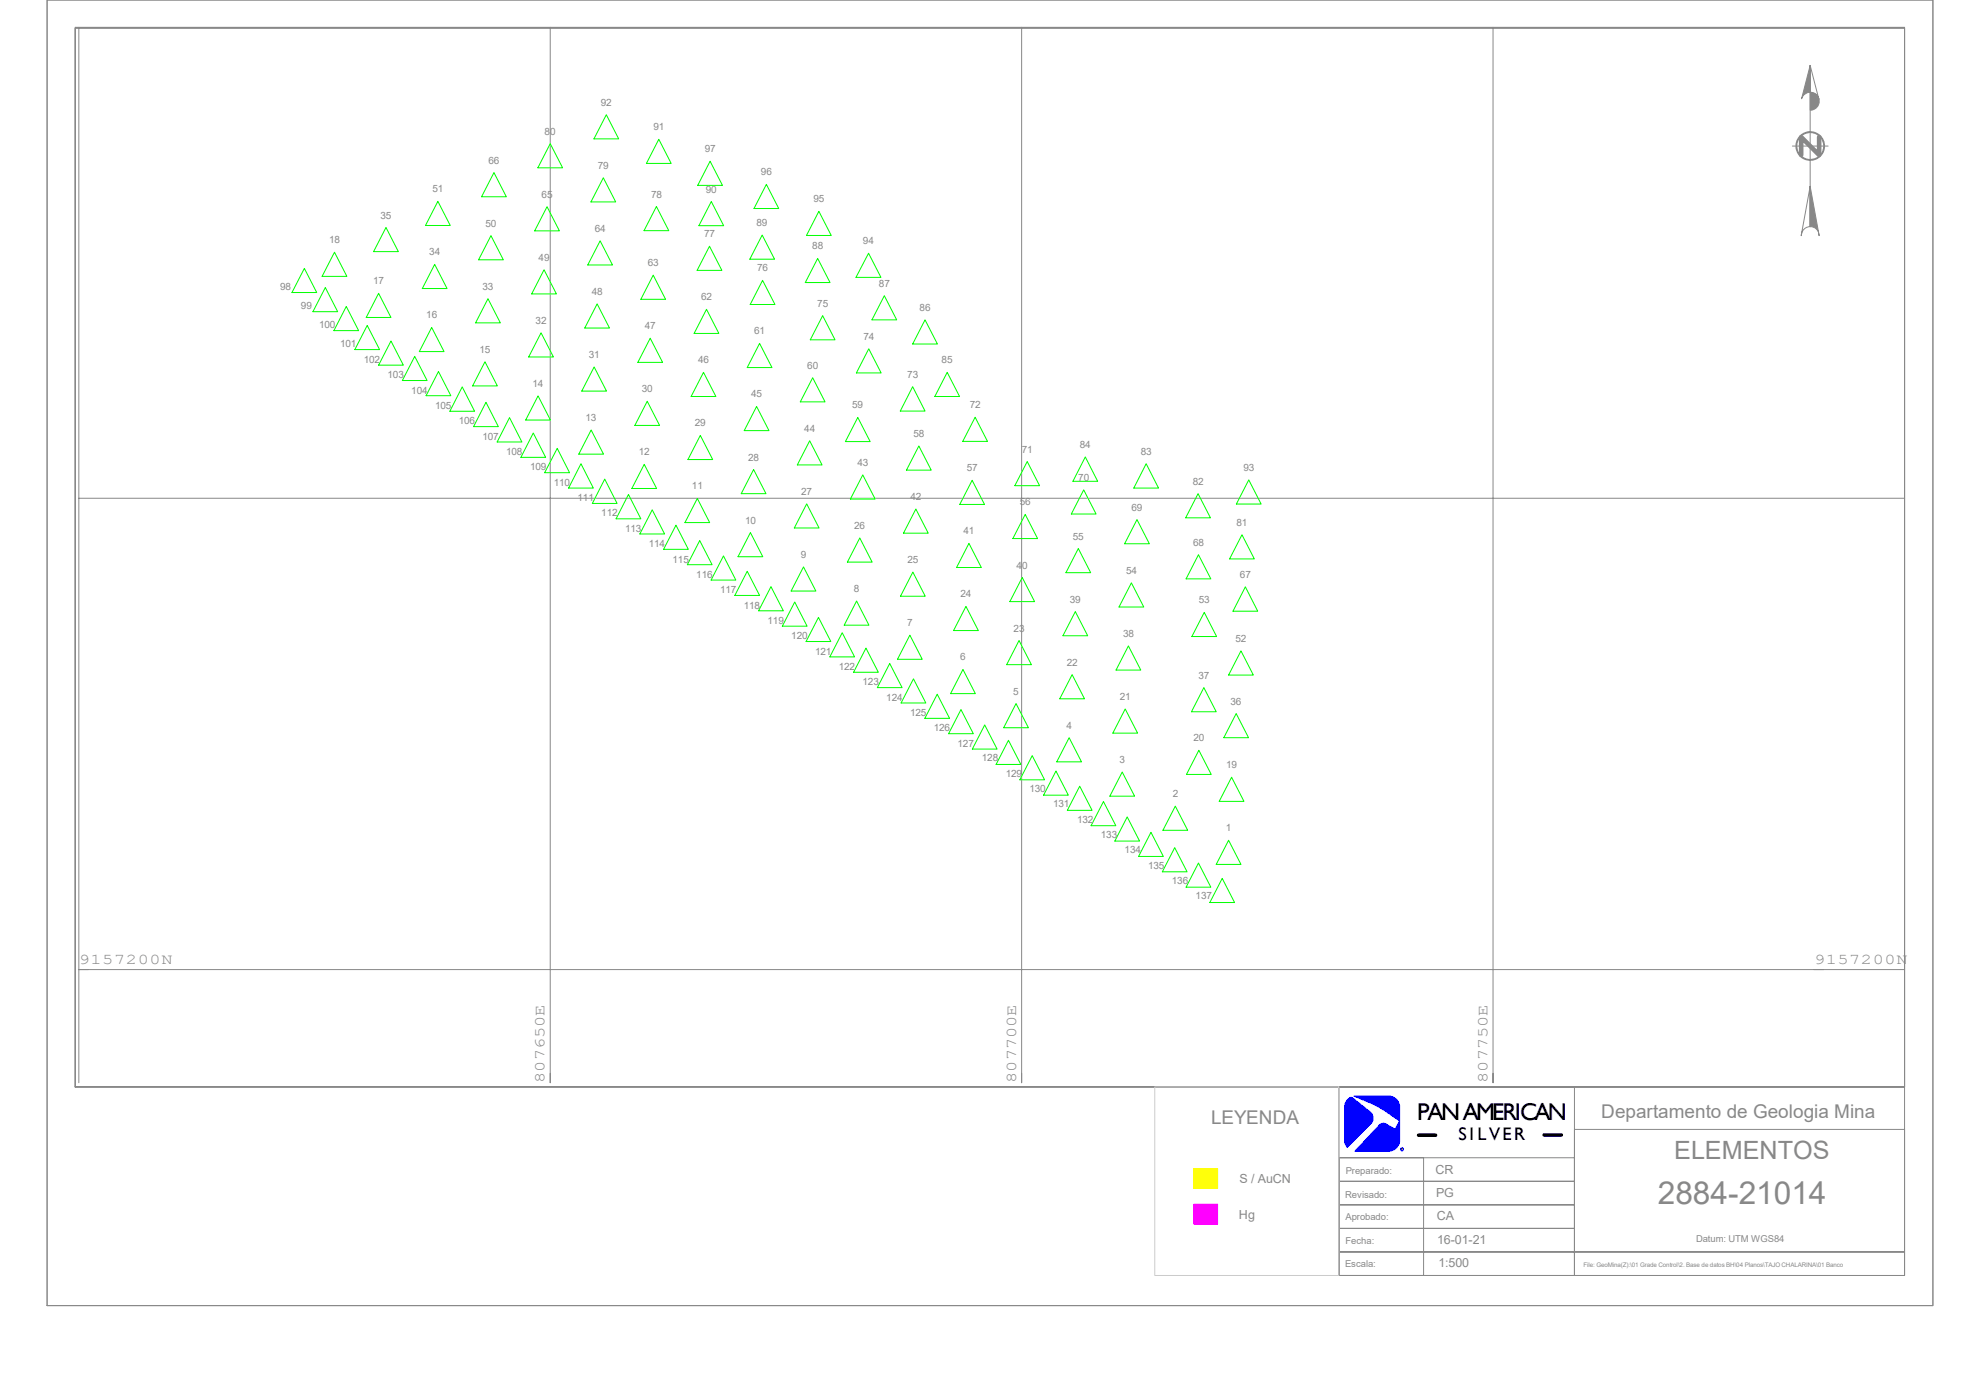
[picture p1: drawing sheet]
<svg xmlns="http://www.w3.org/2000/svg" width="420mm" height="297mm" viewBox="0 0 420 297" stroke-linecap="round" stroke-linejoin="round" font-family="sans-serif">
<g fill="#888" stroke="#888" stroke-width=".21">
<path d="M384 39.5l1.9 10.5-.2-.9a1.82 1.82 0 0 0-1.7-1z" fill-rule="evenodd"/>
<path d="M384 19.6a1.91 1.91 0 0 1 1.9 1.9 1.91 1.91 0 0 1-1.9 1.9z" fill-rule="evenodd"/>
<path d="M384 13.9l-.1 5.7a2.01 2.01 0 0 0-1.8 1.4z" fill-rule="evenodd"/>
</g>
<g fill="#00f" stroke="#00f" stroke-width=".21">
<path d="M285.8 233.4l.6-.6 .5 .1 3.7 3a1.73 1.73 0 0 1 .4 2.3l-5.2 5.2-.5-.7-.1-.8v-7a2.22 2.22 0 0 1 .6-1.5z" fill-rule="evenodd"/>
<path d="M287.2 232.5h7.3a2.36 2.36 0 0 1 2.4 2.5v6.9a2.43 2.43 0 0 1-2.4 2.4l-7.1-.1 5-5.3a1.2 1.2 0 0 1 1.8-.4l1.7 1.1 1-1.8-3.1-2.1-2.3-1.3z" fill-rule="evenodd"/>
</g>
<path d="M253.2 247.9h5.1v4.2h-5.1z" fill-rule="evenodd" fill="#ff0" stroke="#ff0" stroke-width=".21"/>
<path d="M253.2 255.5h5.1v4.2h-5.1z" fill-rule="evenodd" fill="#f0f" stroke="#f0f" stroke-width=".21"/>
<g fill="none" stroke="#888" stroke-width=".21">
<path d="M10 0h400v277h-400zM16 6h388v224.6h-388zM16 5.8h388v224.8h-388zM16.7 5.8v223.9M116.7 5.8v223.9M216.7 5.8v223.9M316.7 5.8v223.9M384 13.9l1.8 7.2a1.88 1.88 0 0 0-1.8-1.5zM384 13.9v34.2M380.2 31h7.6M384 39.5l-.1 8.6a1.93 1.93 0 0 0-1.7 1.1l-.1 .8zM16.7 105.7h387.3"/>
<path d="M16.7 205.7h387.3M284 230.6h120v40h-120zM284 230.6h50v40h-50zM334 239.6h70v26h-70zM284 255.6h50v5h-50zM284 250.6h50v5h-50zM284 245.6h50v5h-50zM284 245.6h18v25h-18zM284 265.6h50v5h-50zM284 260.6h50v5h-50zM334 265.6h70v5h-70z"/>
<circle cx="384" cy="31" r="2.86"/>
<circle cx="384" cy="31" r="3"/>
</g>
<path d="M385.9 29.1v3.8l-3.8-3.8v3.8" fill="none" stroke="#888" stroke-width=".97"/>
<circle cx="297.4" cy="243.8" r=".32" fill="none" stroke="#00f" stroke-width=".21"/>
<g fill="none" stroke="#0f0" stroke-width=".21">
<path d="M104.8 36.6l2.6 5.1h-5.2zM116.7 30.5l2.6 5.1h-5.2zM128 37.7l2.6 5.1h-5.3zM128.6 24.3l2.6 5.2h-5.2zM139.7 29.5l2.7 5.2h-5.3zM150.6 34.2l2.6 5.1h-5.2zM162.6 39.1l2.6 5.1h-5.3zM64.6 56.9l2.6 5.2h-5.3zM71 53.5l2.6 5.1h-5.3zM81.9 48.3l2.6 5.1h-5.3zM92.2 56.1l2.6 5.1h-5.2zM92.9 42.7l2.6 5.1h-5.2z"/>
<path d="M104.1 50l2.7 5.1h-5.3zM115.4 57.2l2.6 5.2h-5.2zM116 43.9l2.7 5.1h-5.3zM127.3 51.1l2.6 5.1h-5.2zM138.6 58.4l2.6 5.1h-5.3zM139.2 43.8l2.7 5.1h-5.3zM150.5 52.2l2.6 5.2h-5.2zM150.9 42.8l2.6 5.1h-5.2zM161.7 49.9l2.6 5.1h-5.3zM161.8 59.5l2.6 5.1h-5.3zM173.4 54.8l2.7 5.1h-5.3zM173.7 44.8l2.6 5.2h-5.2z"/>
<path d="M184.2 53.7l2.7 5.1h-5.3zM69 61l2.6 5.1h-5.2zM73.4 65l2.7 5.1h-5.3zM77.9 69l2.6 5.2h-5.2zM80.3 62.2l2.6 5.2h-5.2zM82.9 72.3l2.7 5.2h-5.3zM88 75.6l2.6 5.1h-5.3zM91.6 69.5l2.6 5.1h-5.3zM93 78.8l2.6 5.1h-5.2zM102.9 76.8l2.6 5.1h-5.3zM103.5 63.4l2.6 5.1h-5.2zM114.8 70.6l2.6 5.1h-5.3z"/>
<path d="M126 77.9l2.7 5.1h-5.3zM126.7 64.5l2.6 5.1h-5.3zM137.9 71.8l2.6 5.1h-5.2zM149.2 79l2.6 5.1h-5.2zM149.9 65.6l2.6 5.1h-5.3zM161.1 72.9l2.6 5.1h-5.2zM174.5 67l2.6 5.1h-5.2zM184.3 74l2.6 5.1h-5.2zM187.6 62.7l2.6 5.2h-5.2zM196.2 67.9l2.6 5.1h-5.2zM200.9 79l2.6 5.1h-5.2zM98 82.1l2.7 5.1h-5.3z"/>
<path d="M103.1 85.3l2.6 5.2h-5.2zM108.1 88.6l2.6 5.2h-5.2zM113.1 91.9l2.6 5.1h-5.2zM114.1 84l2.7 5.1h-5.3zM118.2 95.1l2.6 5.2h-5.3zM123.2 98.4l2.7 5.1h-5.3zM125.4 91.2l2.6 5.2h-5.2zM136.7 98.5l2.6 5.1h-5.3zM137.3 85.1l2.6 5.2h-5.2zM148.5 92.4l2.7 5.1h-5.3zM159.9 99.6l2.6 5.1h-5.3zM160.5 86.2l2.6 5.2h-5.2z"/>
<path d="M171.7 93.5l2.7 5.1h-5.3zM172.4 80.1l2.6 5.2h-5.2zM181.9 88.6l2.7 5.1h-5.3zM193.6 82l2.6 5.2h-5.2zM194.9 94.6l2.6 5.1h-5.2zM206.8 88.5l2.7 5.1h-5.3zM217.9 97.9l2.6 5.1h-5.2zM230.2 96.9l2.6 5.2h-5.2zM243.1 98.4l2.6 5.1h-5.2zM128.3 101.6l2.6 5.2h-5.3zM133.3 104.9l2.6 5.2h-5.2zM138.3 108.2l2.7 5.1h-5.3z"/>
<path d="M143.4 111.4l2.6 5.1h-5.2zM147.9 105.7l2.6 5.2h-5.2zM148.4 114.7l2.6 5.1h-5.2zM153.5 117.9l2.6 5.2h-5.3zM159.2 113l2.6 5.1h-5.3zM171.1 106.9l2.6 5.1h-5.2zM182.4 114.1l2.6 5.2h-5.3zM183 100.8l2.6 5.1h-5.2zM194.3 108l2.6 5.1h-5.3zM205.5 115.3l2.7 5.1h-5.3zM206.2 101.9l2.6 5.1h-5.2zM217.5 109.1l2.6 5.2h-5.3z"/>
<path d="M228.7 116.4l2.7 5.1h-5.3zM229.9 103.9l2.6 5.2h-5.3zM241.2 110.2l2.6 5.2h-5.3zM254.1 104.7l2.7 5.2h-5.3zM254.2 117.7l2.6 5.1h-5.2zM263.4 113.5l2.7 5.1h-5.3zM264.9 101.8l2.6 5.1h-5.2zM158.5 121.2l2.6 5.1h-5.2zM163.5 124.5l2.7 5.1h-5.3zM168.6 127.7l2.6 5.1h-5.3zM170.4 120.3l2.7 5.1h-5.3zM173.6 131l2.6 5.1h-5.2z"/>
<path d="M178.6 134.2l2.7 5.2h-5.3zM181.7 127.5l2.6 5.1h-5.2zM183.7 137.5l2.6 5.1h-5.2zM193 134.7l2.6 5.2h-5.2zM193.6 121.4l2.7 5.1h-5.3zM204.9 128.7l2.6 5.1h-5.2zM216.2 135.9l2.6 5.1h-5.3zM216.8 122.5l2.7 5.1h-5.3zM228.1 129.8l2.6 5.1h-5.2zM239.4 137l2.6 5.2h-5.3zM240 123.7l2.6 5.1h-5.2zM255.4 129.9l2.7 5.1h-5.3z"/>
<path d="M263.2 138.1l2.7 5.1h-5.3zM264.2 124.5l2.6 5.2h-5.3zM188.7 140.8l2.6 5.1h-5.2zM193.8 144l2.6 5.1h-5.3zM198.8 147.3l2.6 5.1h-5.2zM203.8 150.5l2.7 5.2h-5.3zM204.3 142l2.6 5.2h-5.3zM208.9 153.8l2.6 5.1h-5.3zM213.9 157.1l2.6 5.1h-5.2zM215.5 149.3l2.6 5.1h-5.2zM226.8 156.5l2.6 5.1h-5.2zM227.4 143.1l2.6 5.2h-5.2z"/>
<path d="M238.7 150.4l2.6 5.1h-5.2zM254.3 159.2l2.6 5.1h-5.2zM255.4 145.9l2.6 5.1h-5.3zM262.2 151.4l2.6 5.1h-5.2zM218.9 160.3l2.7 5.1h-5.3zM224 163.6l2.6 5.1h-5.2zM229 166.8l2.6 5.1h-5.2zM234.1 170.1l2.6 5.1h-5.3zM238 163.8l2.7 5.1h-5.3zM239.1 173.3l2.6 5.1h-5.2zM244.1 176.6l2.7 5.1h-5.3zM249.2 179.8l2.6 5.2h-5.3z"/>
<path d="M249.3 171l2.6 5.1h-5.2zM260.6 178.3l2.6 5.1h-5.2zM261.2 164.9l2.7 5.1h-5.3zM254.2 183.1l2.6 5.1h-5.2zM259.2 186.4l2.7 5.1h-5.3zM297.6 244.2h.1"/>
</g>
<path d="M300.9 240.8h3.6M327.5 240.8h3.7" fill="none" stroke="#000" stroke-width=".76"/>
<path d="M244.9 230.6h39.1v40h-39.1z" fill="none" stroke="#ccc" stroke-width=".21"/>
<text font-size="6.7" fill="#888" x="351.7" y="255.4">2884-21014</text>
<text font-size="5.3" fill="#888" x="355.1" y="245.8">ELEMENTOS</text>
<text font-size="5.1" x="300.6" y="237.7">PAN AMERICAN</text>
<g font-size="4" fill="#888">
<text x="256.9" y="238.4">LEYENDA</text>
<text x="339.6" y="237.2">Departamento de Geologia Mina</text>
</g>
<text font-size="3.9" x="309.4" y="241.9">S I L V E R</text>
<g font-size="3.2" fill="#888">
<text x="16.7" y="204.5">9157200N</text>
<text x="384.8" y="204.5">9157200N</text>
<text x="115.5" y="229.7" transform="rotate(-90 115.5 229.7)">807650E</text>
<text x="215.5" y="229.7" transform="rotate(-90 215.5 229.7)">807700E</text>
<text x="315.5" y="229.7" transform="rotate(-90 315.5 229.7)">807750E</text>
</g>
<g font-size="2.7" fill="#888">
<text x="262.9" y="251.1">S / AuCN</text>
<text x="304.5" y="249.1">CR</text>
<text x="304.6" y="254">PG</text>
<text x="262.8" y="258.7">Hg</text>
<text x="304.8" y="258.8">CA</text>
<text x="304.8" y="263.9">16-01-21</text>
<text x="305.1" y="268.8">1:500</text>
</g>
<g font-size="2.1" fill="#888">
<text x="127.5" y="22.4">92</text>
<text x="115.5" y="28.6">80</text>
<text x="138.6" y="27.6">91</text>
<text x="103.6" y="34.7">66</text>
<text x="126.8" y="35.8">79</text>
<text x="149.5" y="32.3">97</text>
<text x="91.7" y="40.8">51</text>
<text x="114.9" y="42">65</text>
<text x="138.1" y="41.9">78</text>
<text x="149.7" y="40.9">90</text>
<text x="161.4" y="37.2">96</text>
<text x="80.7" y="46.4">35</text>
<text x="160.5" y="48">89</text>
<text x="172.6" y="42.9">95</text>
<text x="69.8" y="51.6">18</text>
<text x="103" y="48.1">50</text>
<text x="126.2" y="49.2">64</text>
<text x="149.4" y="50.3">77</text>
<text x="172.3" y="52.9">88</text>
<text x="183" y="51.8">94</text>
<text x="91.1" y="54.2">34</text>
<text x="114.3" y="55.3">49</text>
<text x="137.4" y="56.5">63</text>
<text x="160.6" y="57.6">76</text>
<text x="59.4" y="61.6">98</text>
<text x="63.8" y="65.6">99</text>
<text x="79.2" y="60.3">17</text>
<text x="102.4" y="61.5">33</text>
<text x="125.5" y="62.6">48</text>
<text x="148.7" y="63.7">62</text>
<text x="173.4" y="65.1">75</text>
<text x="186.4" y="60.8">87</text>
<text x="195.1" y="66">86</text>
<text x="67.7" y="69.7">100</text>
<text x="90.4" y="67.6">16</text>
<text x="113.6" y="68.7">32</text>
<text x="136.8" y="69.9">47</text>
<text x="160" y="71">61</text>
<text x="72.1" y="73.7">101</text>
<text x="77.2" y="77">102</text>
<text x="101.7" y="74.8">15</text>
<text x="124.9" y="75.9">31</text>
<text x="148.1" y="77.1">46</text>
<text x="183.1" y="72.1">74</text>
<text x="199.7" y="77.1">85</text>
<text x="82.2" y="80.3">103</text>
<text x="87.2" y="83.5">104</text>
<text x="112.9" y="82.1">14</text>
<text x="136.1" y="83.2">30</text>
<text x="171.2" y="78.2">60</text>
<text x="192.4" y="80.2">73</text>
<text x="92.3" y="86.7">105</text>
<text x="124.2" y="89.3">13</text>
<text x="159.3" y="84.3">45</text>
<text x="180.8" y="86.7">59</text>
<text x="205.7" y="86.6">72</text>
<text x="97.3" y="90">106</text>
<text x="102.3" y="93.3">107</text>
<text x="147.4" y="90.5">29</text>
<text x="170.6" y="91.6">44</text>
<text x="193.8" y="92.7">58</text>
<text x="229.1" y="95.1">84</text>
<text x="107.4" y="96.5">108</text>
<text x="112.4" y="99.8">109</text>
<text x="135.5" y="96.6">12</text>
<text x="158.7" y="97.7">28</text>
<text x="181.9" y="98.8">43</text>
<text x="205.1" y="100">57</text>
<text x="216.7" y="96">71</text>
<text x="242" y="96.5">83</text>
<text x="263.7" y="99.9">93</text>
<text x="117.5" y="103">110</text>
<text x="122.5" y="106.3">111</text>
<text x="146.8" y="103.8">11</text>
<text x="169.9" y="105">27</text>
<text x="193.1" y="106.1">42</text>
<text x="216.3" y="107.2">56</text>
<text x="228.7" y="102">70</text>
<text x="253" y="102.8">82</text>
<text x="127.6" y="109.6">112</text>
<text x="132.6" y="112.8">113</text>
<text x="158" y="111.1">10</text>
<text x="181.2" y="112.2">26</text>
<text x="204.4" y="113.4">41</text>
<text x="240" y="108.3">69</text>
<text x="262.3" y="111.5">81</text>
<text x="137.6" y="116.1">114</text>
<text x="142.7" y="119.3">115</text>
<text x="169.9" y="118.4">9</text>
<text x="192.5" y="119.5">25</text>
<text x="227.6" y="114.5">55</text>
<text x="253.1" y="115.8">68</text>
<text x="147.7" y="122.6">116</text>
<text x="152.7" y="125.9">117</text>
<text x="181.1" y="125.6">8</text>
<text x="215.6" y="120.6">40</text>
<text x="238.8" y="121.8">54</text>
<text x="263" y="122.6">67</text>
<text x="157.8" y="129.1">118</text>
<text x="203.8" y="126.7">24</text>
<text x="226.9" y="127.8">39</text>
<text x="254.3" y="128">53</text>
<text x="162.8" y="132.4">119</text>
<text x="167.9" y="135.6">120</text>
<text x="192.4" y="132.8">7</text>
<text x="215" y="134">23</text>
<text x="238.2" y="135.1">38</text>
<text x="262.1" y="136.2">52</text>
<text x="172.9" y="138.9">121</text>
<text x="177.9" y="142.1">122</text>
<text x="203.7" y="140.1">6</text>
<text x="226.3" y="141.2">22</text>
<text x="254.2" y="144">37</text>
<text x="183" y="145.4">123</text>
<text x="188" y="148.6">124</text>
<text x="214.9" y="147.4">5</text>
<text x="237.5" y="148.5">21</text>
<text x="261" y="149.5">36</text>
<text x="193" y="151.9">125</text>
<text x="198.1" y="155.2">126</text>
<text x="226.2" y="154.6">4</text>
<text x="203.1" y="158.4">127</text>
<text x="208.3" y="161.5">128</text>
<text x="237.5" y="161.9">3</text>
<text x="253.2" y="157.3">20</text>
<text x="213.3" y="164.8">129</text>
<text x="260.1" y="163">19</text>
<text x="218.4" y="168">130</text>
<text x="223.4" y="171.2">131</text>
<text x="248.8" y="169.1">2</text>
<text x="228.5" y="174.5">132</text>
<text x="233.5" y="177.8">133</text>
<text x="260" y="176.4">1</text>
<text x="238.5" y="181">134</text>
<text x="243.5" y="184.3">135</text>
<text x="248.6" y="187.5">136</text>
<text x="253.6" y="190.8">137</text>
</g>
<g font-size="2" fill="#888">
<text x="285.5" y="249.1">Preparado:</text>
<text x="285.3" y="254.1">Revisado:</text>
<text x="285.4" y="258.9">Aprobado:</text>
<text x="285.4" y="264">Fecha:</text>
<text x="359.7" y="263.4">Datum: UTM WGS84</text>
<text x="285.3" y="268.9">Escala:</text>
</g>
<text font-size="1.3" fill="#888" x="335.9" y="268.9">File: GeoMina(Z):\01 Grade Control\2. Base de datos BH\04 Planos\TAJO CHALARINA\01 Banco</text>
<text font-size=".5" x="297.2" y="244">R</text>
</svg>
